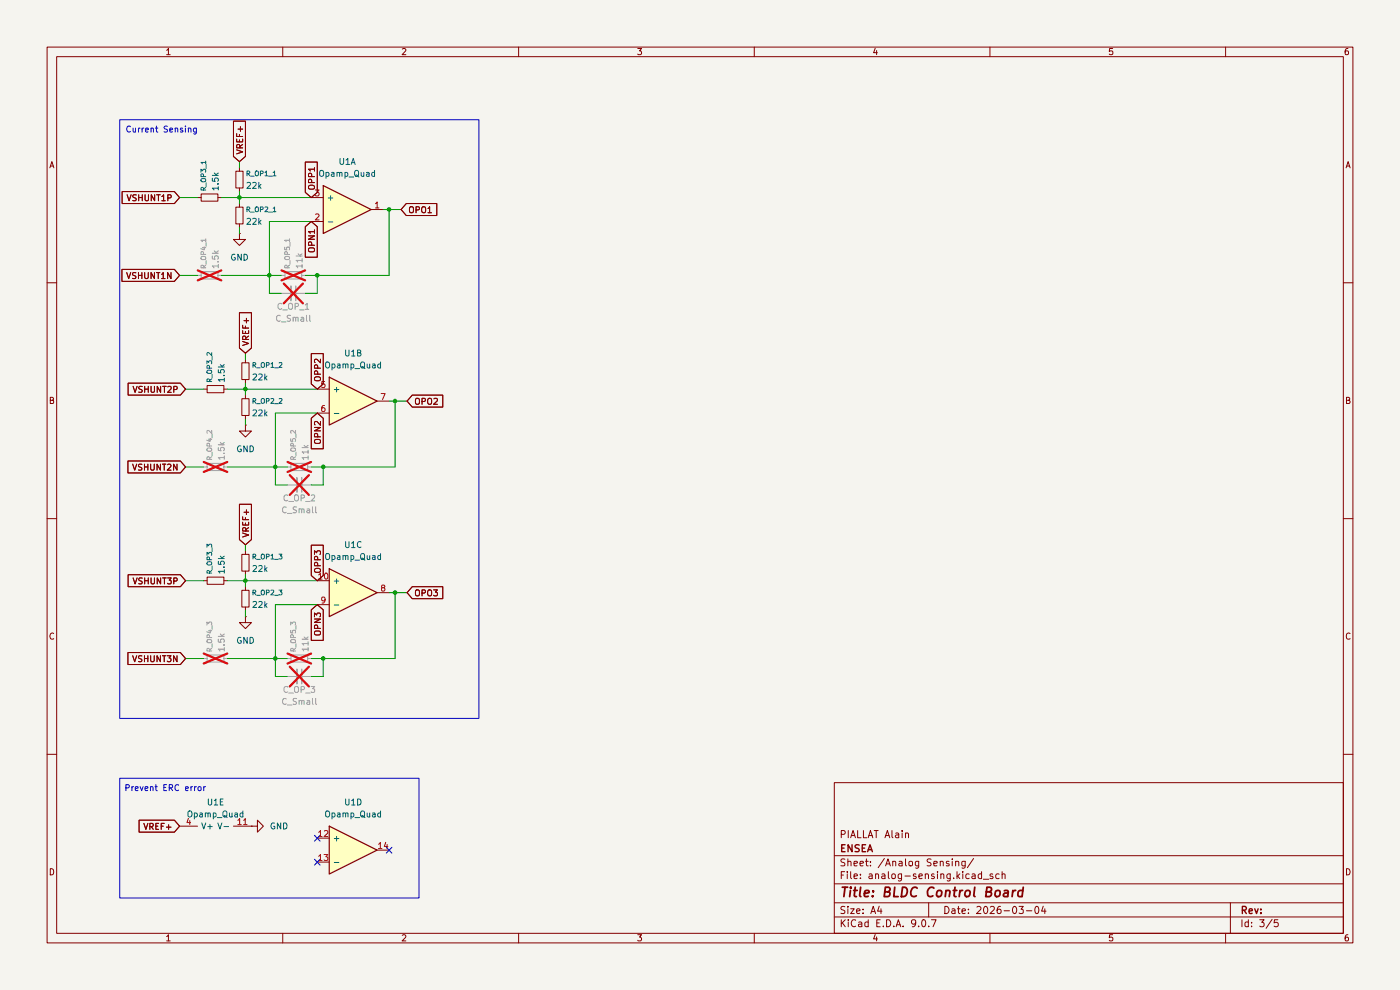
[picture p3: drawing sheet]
(kicad_sch
 (version 20250114)
 (generator "eeschema")
 (generator_version "9.0")
 (paper "A4")
 (title_block
  (title "BLDC Control Board")
  (date "2026-03-04")
  (company "ENSEA")
  (comment 1 "PIALLAT Alain"))
 (lib_symbols
  (symbol "Device:C_Small"
   (pin_numbers (hide yes))
   (pin_names
    (offset 0.254) (hide yes)) (exclude_from_sim no) (in_bom yes) (on_board yes)
   (property "Reference" "C" (at 0.254 1.778 0) (effects (font (size 1.27 1.27)) (justify left)))
   (property "Value" "C_Small" (at 0.254 -2.032 0) (effects (font (size 1.27 1.27)) (justify left)))
   (property "Footprint" "" (at 0 0 0) (effects (font (size 1.27 1.27)) (hide yes)))
   (property "Datasheet" "~" (at 0 0 0) (effects (font (size 1.27 1.27)) (hide yes)))
   (property "Description" "Unpolarized capacitor, small symbol" (at 0 0 0) (effects (font (size 1.27 1.27)) (hide yes)))
   (symbol "C_Small_0_1"
    (polyline (pts (xy -1.524 0.508) (xy 1.524 0.508)) (stroke (width 0.3048) (type default)) (fill (type none)))
    (polyline (pts (xy -1.524 -0.508) (xy 1.524 -0.508)) (stroke (width 0.3302) (type default)) (fill (type none))))
   (symbol "C_Small_1_1"
    (pin passive line (at 0 2.54 270) (length 2.032) (name "~" (effects (font (size 1.27 1.27)))) (number "1" (effects (font (size 1.27 1.27)))))
    (pin passive line (at 0 -2.54 90) (length 2.032) (name "~" (effects (font (size 1.27 1.27)))) (number "2" (effects (font (size 1.27 1.27))))))
   (embedded_fonts no))
  (symbol "Device:Opamp_Quad" (exclude_from_sim no) (in_bom yes) (on_board yes)
   (property "Reference" "U" (at 0 5.08 0) (effects (font (size 1.27 1.27)) (justify left)))
   (property "Value" "Opamp_Quad" (at 0 -5.08 0) (effects (font (size 1.27 1.27)) (justify left)))
   (property "Footprint" "" (at 0 0 0) (effects (font (size 1.27 1.27)) (hide yes)))
   (property "Datasheet" "~" (at 0 0 0) (effects (font (size 1.27 1.27)) (hide yes)))
   (property "Description" "Quad operational amplifier" (at 0 0 0) (effects (font (size 1.27 1.27)) (hide yes)))
   (property "Sim.Library" "${KICAD9_SYMBOL_DIR}/Simulation_SPICE.sp" (at 0 0 0) (effects (font (size 1.27 1.27)) (hide yes)))
   (property "Sim.Name" "kicad_builtin_opamp_quad" (at 0 0 0) (effects (font (size 1.27 1.27)) (hide yes)))
   (property "Sim.Device" "SUBCKT" (at 0 0 0) (effects (font (size 1.27 1.27)) (hide yes)))
   (property "Sim.Pins" "1=out1 2=in1- 3=in1+ 4=vcc 5=in2+ 6=in2- 7=out2 8=out3 9=in3- 10=in3+ 11=vee 12=in4+ 13=in4- 14=out4" (at 0 0 0) (effects (font (size 1.27 1.27)) (hide yes)))
   (property "ki_locked" "" (at 0 0 0) (effects (font (size 1.27 1.27))))
   (symbol "Opamp_Quad_1_1"
    (polyline (pts (xy -5.08 5.08) (xy 5.08 0) (xy -5.08 -5.08) (xy -5.08 5.08)) (stroke (width 0.254) (type default)) (fill (type background)))
    (pin input line (at -7.62 2.54 0) (length 2.54) (name "+" (effects (font (size 1.27 1.27)))) (number "3" (effects (font (size 1.27 1.27)))))
    (pin input line (at -7.62 -2.54 0) (length 2.54) (name "-" (effects (font (size 1.27 1.27)))) (number "2" (effects (font (size 1.27 1.27)))))
    (pin output line (at 7.62 0 180) (length 2.54) (name "~" (effects (font (size 1.27 1.27)))) (number "1" (effects (font (size 1.27 1.27))))))
   (symbol "Opamp_Quad_2_1"
    (polyline (pts (xy -5.08 5.08) (xy 5.08 0) (xy -5.08 -5.08) (xy -5.08 5.08)) (stroke (width 0.254) (type default)) (fill (type background)))
    (pin input line (at -7.62 2.54 0) (length 2.54) (name "+" (effects (font (size 1.27 1.27)))) (number "5" (effects (font (size 1.27 1.27)))))
    (pin input line (at -7.62 -2.54 0) (length 2.54) (name "-" (effects (font (size 1.27 1.27)))) (number "6" (effects (font (size 1.27 1.27)))))
    (pin output line (at 7.62 0 180) (length 2.54) (name "~" (effects (font (size 1.27 1.27)))) (number "7" (effects (font (size 1.27 1.27))))))
   (symbol "Opamp_Quad_3_1"
    (polyline (pts (xy -5.08 5.08) (xy 5.08 0) (xy -5.08 -5.08) (xy -5.08 5.08)) (stroke (width 0.254) (type default)) (fill (type background)))
    (pin input line (at -7.62 2.54 0) (length 2.54) (name "+" (effects (font (size 1.27 1.27)))) (number "10" (effects (font (size 1.27 1.27)))))
    (pin input line (at -7.62 -2.54 0) (length 2.54) (name "-" (effects (font (size 1.27 1.27)))) (number "9" (effects (font (size 1.27 1.27)))))
    (pin output line (at 7.62 0 180) (length 2.54) (name "~" (effects (font (size 1.27 1.27)))) (number "8" (effects (font (size 1.27 1.27))))))
   (symbol "Opamp_Quad_4_1"
    (polyline (pts (xy -5.08 5.08) (xy 5.08 0) (xy -5.08 -5.08) (xy -5.08 5.08)) (stroke (width 0.254) (type default)) (fill (type background)))
    (pin input line (at -7.62 2.54 0) (length 2.54) (name "+" (effects (font (size 1.27 1.27)))) (number "12" (effects (font (size 1.27 1.27)))))
    (pin input line (at -7.62 -2.54 0) (length 2.54) (name "-" (effects (font (size 1.27 1.27)))) (number "13" (effects (font (size 1.27 1.27)))))
    (pin output line (at 7.62 0 180) (length 2.54) (name "~" (effects (font (size 1.27 1.27)))) (number "14" (effects (font (size 1.27 1.27))))))
   (symbol "Opamp_Quad_5_1"
    (pin power_in line (at -2.54 7.62 270) (length 3.81) (name "V+" (effects (font (size 1.27 1.27)))) (number "4" (effects (font (size 1.27 1.27)))))
    (pin power_in line (at -2.54 -7.62 90) (length 3.81) (name "V-" (effects (font (size 1.27 1.27)))) (number "11" (effects (font (size 1.27 1.27))))))
   (embedded_fonts no))
  (symbol "Device:R_Small"
   (pin_numbers (hide yes))
   (pin_names
    (offset 0.254) (hide yes)) (exclude_from_sim no) (in_bom yes) (on_board yes)
   (property "Reference" "R" (at 0 0 90) (effects (font (size 1.016 1.016))))
   (property "Value" "R_Small" (at 1.778 0 90) (effects (font (size 1.27 1.27))))
   (property "Footprint" "" (at 0 0 0) (effects (font (size 1.27 1.27)) (hide yes)))
   (property "Datasheet" "~" (at 0 0 0) (effects (font (size 1.27 1.27)) (hide yes)))
   (property "Description" "Resistor, small symbol" (at 0 0 0) (effects (font (size 1.27 1.27)) (hide yes)))
   (symbol "R_Small_0_1"
    (rectangle (start -0.762 1.778) (end 0.762 -1.778) (stroke (width 0.2032) (type default)) (fill (type none))))
   (symbol "R_Small_1_1"
    (pin passive line (at 0 2.54 270) (length 0.762) (name "~" (effects (font (size 1.27 1.27)))) (number "1" (effects (font (size 1.27 1.27)))))
    (pin passive line (at 0 -2.54 90) (length 0.762) (name "~" (effects (font (size 1.27 1.27)))) (number "2" (effects (font (size 1.27 1.27))))))
   (embedded_fonts no))
  (symbol "power:GND"
   (power)
   (pin_numbers (hide yes))
   (pin_names
    (offset 0) (hide yes)) (exclude_from_sim no) (in_bom yes) (on_board yes)
   (property "Reference" "#PWR" (at 0 -6.35 0) (effects (font (size 1.27 1.27)) (hide yes)))
   (property "Value" "GND" (at 0 -3.81 0) (effects (font (size 1.27 1.27))))
   (property "Footprint" "" (at 0 0 0) (effects (font (size 1.27 1.27)) (hide yes)))
   (property "Datasheet" "" (at 0 0 0) (effects (font (size 1.27 1.27)) (hide yes)))
   (property "Description" "Power symbol creates a global label with name \"GND\" , ground" (at 0 0 0) (effects (font (size 1.27 1.27)) (hide yes)))
   (symbol "GND_0_1"
    (polyline (pts (xy 0 0) (xy 0 -1.27) (xy 1.27 -1.27) (xy 0 -2.54) (xy -1.27 -1.27) (xy 0 -1.27)) (stroke (width 0) (type default)) (fill (type none))))
   (symbol "GND_1_1"
    (pin power_in line (at 0 0 270) (length 0) (name "~" (effects (font (size 1.27 1.27)))) (number "1" (effects (font (size 1.27 1.27))))))
   (embedded_fonts no)))
 (rectangle
  (start 25.4 25.4)
  (end 101.6 152.4)
  (stroke (width 0) (type default))
  (fill (type none)))
 (rectangle
  (start 25.4 165.1)
  (end 88.9 190.5)
  (stroke (width 0) (type default))
  (fill (type none)))
 (text "Current Sensing"
  (exclude_from_sim no)
  (at 34.29 27.686 0)
  (effects (font (size 1.27 1.27))))
 (text "Prevent ERC error"
  (exclude_from_sim no)
  (at 35.052 167.386 0)
  (effects (font (size 1.27 1.27))))
 (junction
  (at 83.82 125.73)
  (diameter 0)
  (color 0 0 0 0))
 (junction
  (at 50.8 41.91)
  (diameter 0)
  (color 0 0 0 0))
 (junction
  (at 52.07 123.19)
  (diameter 0)
  (color 0 0 0 0))
 (junction
  (at 52.07 82.55)
  (diameter 0)
  (color 0 0 0 0))
 (junction
  (at 68.58 99.06)
  (diameter 0)
  (color 0 0 0 0))
 (junction
  (at 58.42 139.7)
  (diameter 0)
  (color 0 0 0 0))
 (junction
  (at 58.42 99.06)
  (diameter 0)
  (color 0 0 0 0))
 (junction
  (at 68.58 139.7)
  (diameter 0)
  (color 0 0 0 0))
 (junction
  (at 67.31 58.42)
  (diameter 0)
  (color 0 0 0 0))
 (junction
  (at 82.55 44.45)
  (diameter 0)
  (color 0 0 0 0))
 (junction
  (at 57.15 58.42)
  (diameter 0)
  (color 0 0 0 0))
 (junction
  (at 83.82 85.09)
  (diameter 0)
  (color 0 0 0 0))
 (no_connect
  (at 67.31 182.88))
 (no_connect
  (at 67.31 177.8))
 (no_connect
  (at 82.55 180.34))
 (wire
  (pts (xy 59.69 62.23) (xy 57.15 62.23))
  (stroke (width 0) (type default)))
 (wire
  (pts (xy 67.31 58.42) (xy 82.55 58.42))
  (stroke (width 0) (type default)))
 (wire
  (pts (xy 39.37 82.55) (xy 43.18 82.55))
  (stroke (width 0) (type default)))
 (wire
  (pts (xy 50.8 34.29) (xy 50.8 35.56))
  (stroke (width 0) (type default)))
 (wire
  (pts (xy 82.55 44.45) (xy 85.09 44.45))
  (stroke (width 0) (type default)))
 (wire
  (pts (xy 52.07 121.92) (xy 52.07 123.19))
  (stroke (width 0) (type default)))
 (wire
  (pts (xy 48.26 139.7) (xy 58.42 139.7))
  (stroke (width 0) (type default)))
 (wire
  (pts (xy 83.82 85.09) (xy 83.82 99.06))
  (stroke (width 0) (type default)))
 (wire
  (pts (xy 46.99 41.91) (xy 50.8 41.91))
  (stroke (width 0) (type default)))
 (wire
  (pts (xy 58.42 139.7) (xy 60.96 139.7))
  (stroke (width 0) (type default)))
 (wire
  (pts (xy 52.07 123.19) (xy 52.07 124.46))
  (stroke (width 0) (type default)))
 (wire
  (pts (xy 58.42 139.7) (xy 58.42 128.27))
  (stroke (width 0) (type default)))
 (wire
  (pts (xy 82.55 44.45) (xy 82.55 58.42))
  (stroke (width 0) (type default)))
 (wire
  (pts (xy 52.07 115.57) (xy 52.07 116.84))
  (stroke (width 0) (type default)))
 (wire
  (pts (xy 39.37 99.06) (xy 43.18 99.06))
  (stroke (width 0) (type default)))
 (wire
  (pts (xy 50.8 41.91) (xy 66.04 41.91))
  (stroke (width 0) (type default)))
 (wire
  (pts (xy 58.42 87.63) (xy 67.31 87.63))
  (stroke (width 0) (type default)))
 (wire
  (pts (xy 52.07 82.55) (xy 52.07 83.82))
  (stroke (width 0) (type default)))
 (wire
  (pts (xy 58.42 99.06) (xy 60.96 99.06))
  (stroke (width 0) (type default)))
 (wire
  (pts (xy 68.58 99.06) (xy 83.82 99.06))
  (stroke (width 0) (type default)))
 (wire
  (pts (xy 81.28 44.45) (xy 82.55 44.45))
  (stroke (width 0) (type default)))
 (wire
  (pts (xy 64.77 62.23) (xy 67.31 62.23))
  (stroke (width 0) (type default)))
 (wire
  (pts (xy 48.26 99.06) (xy 58.42 99.06))
  (stroke (width 0) (type default)))
 (wire
  (pts (xy 50.8 40.64) (xy 50.8 41.91))
  (stroke (width 0) (type default)))
 (wire
  (pts (xy 52.07 123.19) (xy 67.31 123.19))
  (stroke (width 0) (type default)))
 (wire
  (pts (xy 57.15 46.99) (xy 66.04 46.99))
  (stroke (width 0) (type default)))
 (wire
  (pts (xy 67.31 62.23) (xy 67.31 58.42))
  (stroke (width 0) (type default)))
 (wire
  (pts (xy 82.55 125.73) (xy 83.82 125.73))
  (stroke (width 0) (type default)))
 (wire
  (pts (xy 50.8 41.91) (xy 50.8 43.18))
  (stroke (width 0) (type default)))
 (wire
  (pts (xy 50.8 48.26) (xy 50.8 49.53))
  (stroke (width 0) (type default)))
 (wire
  (pts (xy 58.42 143.51) (xy 58.42 139.7))
  (stroke (width 0) (type default)))
 (wire
  (pts (xy 39.37 139.7) (xy 43.18 139.7))
  (stroke (width 0) (type default)))
 (wire
  (pts (xy 48.26 82.55) (xy 52.07 82.55))
  (stroke (width 0) (type default)))
 (wire
  (pts (xy 60.96 102.87) (xy 58.42 102.87))
  (stroke (width 0) (type default)))
 (wire
  (pts (xy 82.55 85.09) (xy 83.82 85.09))
  (stroke (width 0) (type default)))
 (wire
  (pts (xy 52.07 129.54) (xy 52.07 130.81))
  (stroke (width 0) (type default)))
 (wire
  (pts (xy 52.07 82.55) (xy 67.31 82.55))
  (stroke (width 0) (type default)))
 (wire
  (pts (xy 68.58 143.51) (xy 68.58 139.7))
  (stroke (width 0) (type default)))
 (wire
  (pts (xy 58.42 128.27) (xy 67.31 128.27))
  (stroke (width 0) (type default)))
 (wire
  (pts (xy 64.77 58.42) (xy 67.31 58.42))
  (stroke (width 0) (type default)))
 (wire
  (pts (xy 57.15 58.42) (xy 57.15 46.99))
  (stroke (width 0) (type default)))
 (wire
  (pts (xy 83.82 125.73) (xy 86.36 125.73))
  (stroke (width 0) (type default)))
 (wire
  (pts (xy 83.82 125.73) (xy 83.82 139.7))
  (stroke (width 0) (type default)))
 (wire
  (pts (xy 60.96 143.51) (xy 58.42 143.51))
  (stroke (width 0) (type default)))
 (wire
  (pts (xy 66.04 102.87) (xy 68.58 102.87))
  (stroke (width 0) (type default)))
 (wire
  (pts (xy 83.82 85.09) (xy 86.36 85.09))
  (stroke (width 0) (type default)))
 (wire
  (pts (xy 57.15 62.23) (xy 57.15 58.42))
  (stroke (width 0) (type default)))
 (wire
  (pts (xy 66.04 139.7) (xy 68.58 139.7))
  (stroke (width 0) (type default)))
 (wire
  (pts (xy 52.07 74.93) (xy 52.07 76.2))
  (stroke (width 0) (type default)))
 (wire
  (pts (xy 52.07 81.28) (xy 52.07 82.55))
  (stroke (width 0) (type default)))
 (wire
  (pts (xy 66.04 143.51) (xy 68.58 143.51))
  (stroke (width 0) (type default)))
 (wire
  (pts (xy 48.26 123.19) (xy 52.07 123.19))
  (stroke (width 0) (type default)))
 (wire
  (pts (xy 68.58 102.87) (xy 68.58 99.06))
  (stroke (width 0) (type default)))
 (wire
  (pts (xy 46.99 58.42) (xy 57.15 58.42))
  (stroke (width 0) (type default)))
 (wire
  (pts (xy 68.58 139.7) (xy 83.82 139.7))
  (stroke (width 0) (type default)))
 (wire
  (pts (xy 39.37 123.19) (xy 43.18 123.19))
  (stroke (width 0) (type default)))
 (wire
  (pts (xy 58.42 102.87) (xy 58.42 99.06))
  (stroke (width 0) (type default)))
 (wire
  (pts (xy 66.04 99.06) (xy 68.58 99.06))
  (stroke (width 0) (type default)))
 (wire
  (pts (xy 38.1 58.42) (xy 41.91 58.42))
  (stroke (width 0) (type default)))
 (wire
  (pts (xy 58.42 99.06) (xy 58.42 87.63))
  (stroke (width 0) (type default)))
 (wire
  (pts (xy 57.15 58.42) (xy 59.69 58.42))
  (stroke (width 0) (type default)))
 (wire
  (pts (xy 52.07 88.9) (xy 52.07 90.17))
  (stroke (width 0) (type default)))
 (wire
  (pts (xy 38.1 41.91) (xy 41.91 41.91))
  (stroke (width 0) (type default)))
 (global_label "OPN1"
  (shape input)
  (at 66.04 46.99 270)
  (fields_autoplaced yes)
  (effects (font (size 1.27 1.27)) (justify right))
  (property "Intersheetrefs" "${INTERSHEET_REFS}" (at 66.04 55.1157 90) (effects (font (size 1.27 1.27)) (justify right) (hide yes))))
 (global_label "VSHUNT1P"
  (shape input)
  (at 38.1 41.91 180)
  (fields_autoplaced yes)
  (effects (font (size 1.27 1.27)) (justify right))
  (property "Intersheetrefs" "${INTERSHEET_REFS}" (at 25.3781 41.91 0) (effects (font (size 1.27 1.27)) (justify right) (hide yes))))
 (global_label "VSHUNT3N"
  (shape input)
  (at 39.37 139.7 180)
  (fields_autoplaced yes)
  (effects (font (size 1.27 1.27)) (justify right))
  (property "Intersheetrefs" "${INTERSHEET_REFS}" (at 26.5876 139.7 0) (effects (font (size 1.27 1.27)) (justify right) (hide yes))))
 (global_label "OPO1"
  (shape input)
  (at 85.09 44.45 0)
  (fields_autoplaced yes)
  (effects (font (size 1.27 1.27)) (justify left))
  (property "Intersheetrefs" "${INTERSHEET_REFS}" (at 93.2157 44.45 0) (effects (font (size 1.27 1.27)) (justify left) (hide yes))))
 (global_label "VSHUNT3P"
  (shape input)
  (at 39.37 123.19 180)
  (fields_autoplaced yes)
  (effects (font (size 1.27 1.27)) (justify right))
  (property "Intersheetrefs" "${INTERSHEET_REFS}" (at 26.6481 123.19 0) (effects (font (size 1.27 1.27)) (justify right) (hide yes))))
 (global_label "OPN3"
  (shape input)
  (at 67.31 128.27 270)
  (fields_autoplaced yes)
  (effects (font (size 1.27 1.27)) (justify right))
  (property "Intersheetrefs" "${INTERSHEET_REFS}" (at 67.31 136.3957 90) (effects (font (size 1.27 1.27)) (justify right) (hide yes))))
 (global_label "VREF+"
  (shape input)
  (at 50.8 34.29 90)
  (fields_autoplaced yes)
  (effects (font (size 1.27 1.27)) (justify left))
  (property "Intersheetrefs" "${INTERSHEET_REFS}" (at 50.8 25.1362 90) (effects (font (size 1.27 1.27)) (justify left) (hide yes))))
 (global_label "VSHUNT2P"
  (shape input)
  (at 39.37 82.55 180)
  (fields_autoplaced yes)
  (effects (font (size 1.27 1.27)) (justify right))
  (property "Intersheetrefs" "${INTERSHEET_REFS}" (at 26.6481 82.55 0) (effects (font (size 1.27 1.27)) (justify right) (hide yes))))
 (global_label "VREF+"
  (shape input)
  (at 52.07 74.93 90)
  (fields_autoplaced yes)
  (effects (font (size 1.27 1.27)) (justify left))
  (property "Intersheetrefs" "${INTERSHEET_REFS}" (at 52.07 65.7762 90) (effects (font (size 1.27 1.27)) (justify left) (hide yes))))
 (global_label "VSHUNT1N"
  (shape input)
  (at 38.1 58.42 180)
  (fields_autoplaced yes)
  (effects (font (size 1.27 1.27)) (justify right))
  (property "Intersheetrefs" "${INTERSHEET_REFS}" (at 25.3176 58.42 0) (effects (font (size 1.27 1.27)) (justify right) (hide yes))))
 (global_label "VSHUNT2N"
  (shape input)
  (at 39.37 99.06 180)
  (fields_autoplaced yes)
  (effects (font (size 1.27 1.27)) (justify right))
  (property "Intersheetrefs" "${INTERSHEET_REFS}" (at 26.5876 99.06 0) (effects (font (size 1.27 1.27)) (justify right) (hide yes))))
 (global_label "OPP2"
  (shape input)
  (at 67.31 82.55 90)
  (fields_autoplaced yes)
  (effects (font (size 1.27 1.27)) (justify left))
  (property "Intersheetrefs" "${INTERSHEET_REFS}" (at 67.31 74.4848 90) (effects (font (size 1.27 1.27)) (justify left) (hide yes))))
 (global_label "VREF+"
  (shape input)
  (at 52.07 115.57 90)
  (fields_autoplaced yes)
  (effects (font (size 1.27 1.27)) (justify left))
  (property "Intersheetrefs" "${INTERSHEET_REFS}" (at 52.07 106.4162 90) (effects (font (size 1.27 1.27)) (justify left) (hide yes))))
 (global_label "OPN2"
  (shape input)
  (at 67.31 87.63 270)
  (fields_autoplaced yes)
  (effects (font (size 1.27 1.27)) (justify right))
  (property "Intersheetrefs" "${INTERSHEET_REFS}" (at 67.31 95.7557 90) (effects (font (size 1.27 1.27)) (justify right) (hide yes))))
 (global_label "OPO3"
  (shape input)
  (at 86.36 125.73 0)
  (fields_autoplaced yes)
  (effects (font (size 1.27 1.27)) (justify left))
  (property "Intersheetrefs" "${INTERSHEET_REFS}" (at 94.4857 125.73 0) (effects (font (size 1.27 1.27)) (justify left) (hide yes))))
 (global_label "OPP3"
  (shape input)
  (at 67.31 123.19 90)
  (fields_autoplaced yes)
  (effects (font (size 1.27 1.27)) (justify left))
  (property "Intersheetrefs" "${INTERSHEET_REFS}" (at 67.31 115.1248 90) (effects (font (size 1.27 1.27)) (justify left) (hide yes))))
 (global_label "OPO2"
  (shape input)
  (at 86.36 85.09 0)
  (fields_autoplaced yes)
  (effects (font (size 1.27 1.27)) (justify left))
  (property "Intersheetrefs" "${INTERSHEET_REFS}" (at 94.4857 85.09 0) (effects (font (size 1.27 1.27)) (justify left) (hide yes))))
 (global_label "OPP1"
  (shape input)
  (at 66.04 41.91 90)
  (fields_autoplaced yes)
  (effects (font (size 1.27 1.27)) (justify left))
  (property "Intersheetrefs" "${INTERSHEET_REFS}" (at 66.04 33.8448 90) (effects (font (size 1.27 1.27)) (justify left) (hide yes))))
 (global_label "VREF+"
  (shape input)
  (at 38.1 175.26 180)
  (fields_autoplaced yes)
  (effects (font (size 1.27 1.27)) (justify right))
  (property "Intersheetrefs" "${INTERSHEET_REFS}" (at 28.9462 175.26 0) (effects (font (size 1.27 1.27)) (justify right) (hide yes))))
 (symbol
  (lib_id "Device:C_Small")
  (at 62.23 62.23 270)
  (unit 1)
  (exclude_from_sim no)
  (in_bom no)
  (on_board yes)
  (dnp yes)
  (property "Reference" "C_OP_1" (at 62.23 65.024 90) (effects (font (size 1.27 1.27))))
  (property "Value" "C_Small" (at 62.23 67.564 90) (effects (font (size 1.27 1.27))))
  (property "Footprint" "Capacitor_SMD:C_0603_1608Metric_Pad1.08x0.95mm_HandSolder" (at 62.23 62.23 0) (effects (font (size 1.27 1.27)) (hide yes)))
  (property "Datasheet" "~" (at 62.23 62.23 0) (effects (font (size 1.27 1.27)) (hide yes)))
  (property "Description" "Unpolarized capacitor, small symbol" (at 62.23 62.23 0) (effects (font (size 1.27 1.27)) (hide yes)))
  (pin "1")
  (pin "2"))
 (symbol
  (lib_id "Device:R_Small")
  (at 45.72 99.06 90)
  (unit 1)
  (exclude_from_sim no)
  (in_bom no)
  (on_board yes)
  (dnp yes)
  (property "Reference" "R_OP4_2" (at 44.45 97.79 0) (effects (font (size 1.016 1.016)) (justify left)))
  (property "Value" "1.5k" (at 46.99 97.79 0) (effects (font (size 1.27 1.27)) (justify left)))
  (property "Footprint" "Resistor_SMD:R_0603_1608Metric_Pad0.98x0.95mm_HandSolder" (at 45.72 99.06 0) (effects (font (size 1.27 1.27)) (hide yes)))
  (property "Datasheet" "~" (at 45.72 99.06 0) (effects (font (size 1.27 1.27)) (hide yes)))
  (property "Description" "Resistor, small symbol" (at 45.72 99.06 0) (effects (font (size 1.27 1.27)) (hide yes)))
  (pin "1")
  (pin "2"))
 (symbol
  (lib_id "Device:Opamp_Quad")
  (at 45.72 172.72 90)
  (unit 5)
  (exclude_from_sim no)
  (in_bom no)
  (on_board no)
  (dnp no)
  (fields_autoplaced yes)
  (property "Reference" "U1" (at 45.72 170.18 90) (effects (font (size 1.27 1.27))))
  (property "Value" "Opamp_Quad" (at 45.72 172.72 90) (effects (font (size 1.27 1.27))))
  (property "Footprint" "" (at 45.72 172.72 0) (effects (font (size 1.27 1.27)) (hide yes)))
  (property "Datasheet" "~" (at 45.72 172.72 0) (effects (font (size 1.27 1.27)) (hide yes)))
  (property "Description" "Quad operational amplifier" (at 45.72 172.72 0) (effects (font (size 1.27 1.27)) (hide yes)))
  (property "Sim.Library" "${KICAD9_SYMBOL_DIR}/Simulation_SPICE.sp" (at 45.72 172.72 0) (effects (font (size 1.27 1.27)) (hide yes)))
  (property "Sim.Name" "kicad_builtin_opamp_quad" (at 45.72 172.72 0) (effects (font (size 1.27 1.27)) (hide yes)))
  (property "Sim.Device" "SUBCKT" (at 45.72 172.72 0) (effects (font (size 1.27 1.27)) (hide yes)))
  (property "Sim.Pins" "1=out1 2=in1- 3=in1+ 4=vcc 5=in2+ 6=in2- 7=out2 8=out3 9=in3- 10=in3+ 11=vee 12=in4+ 13=in4- 14=out4" (at 45.72 172.72 0) (effects (font (size 1.27 1.27)) (hide yes)))
  (pin "3")
  (pin "6")
  (pin "4")
  (pin "10")
  (pin "14")
  (pin "2")
  (pin "1")
  (pin "5")
  (pin "7")
  (pin "9")
  (pin "8")
  (pin "12")
  (pin "13")
  (pin "11"))
 (symbol
  (lib_id "Device:R_Small")
  (at 50.8 45.72 0)
  (unit 1)
  (exclude_from_sim no)
  (in_bom yes)
  (on_board yes)
  (dnp no)
  (property "Reference" "R_OP2_1" (at 52.07 44.45 0) (effects (font (size 1.016 1.016)) (justify left)))
  (property "Value" "22k" (at 52.07 46.99 0) (effects (font (size 1.27 1.27)) (justify left)))
  (property "Footprint" "Resistor_SMD:R_0603_1608Metric_Pad0.98x0.95mm_HandSolder" (at 50.8 45.72 0) (effects (font (size 1.27 1.27)) (hide yes)))
  (property "Datasheet" "~" (at 50.8 45.72 0) (effects (font (size 1.27 1.27)) (hide yes)))
  (property "Description" "Resistor, small symbol" (at 50.8 45.72 0) (effects (font (size 1.27 1.27)) (hide yes)))
  (pin "1")
  (pin "2"))
 (symbol
  (lib_id "Device:C_Small")
  (at 63.5 143.51 270)
  (unit 1)
  (exclude_from_sim no)
  (in_bom no)
  (on_board yes)
  (dnp yes)
  (property "Reference" "C_OP_3" (at 63.5 146.304 90) (effects (font (size 1.27 1.27))))
  (property "Value" "C_Small" (at 63.5 148.844 90) (effects (font (size 1.27 1.27))))
  (property "Footprint" "Capacitor_SMD:C_0603_1608Metric_Pad1.08x0.95mm_HandSolder" (at 63.5 143.51 0) (effects (font (size 1.27 1.27)) (hide yes)))
  (property "Datasheet" "~" (at 63.5 143.51 0) (effects (font (size 1.27 1.27)) (hide yes)))
  (property "Description" "Unpolarized capacitor, small symbol" (at 63.5 143.51 0) (effects (font (size 1.27 1.27)) (hide yes)))
  (pin "1")
  (pin "2"))
 (symbol
  (lib_id "Device:R_Small")
  (at 50.8 38.1 0)
  (unit 1)
  (exclude_from_sim no)
  (in_bom yes)
  (on_board yes)
  (dnp no)
  (property "Reference" "R_OP1_1" (at 52.07 36.83 0) (effects (font (size 1.016 1.016)) (justify left)))
  (property "Value" "22k" (at 52.07 39.37 0) (effects (font (size 1.27 1.27)) (justify left)))
  (property "Footprint" "Resistor_SMD:R_0603_1608Metric_Pad0.98x0.95mm_HandSolder" (at 50.8 38.1 0) (effects (font (size 1.27 1.27)) (hide yes)))
  (property "Datasheet" "~" (at 50.8 38.1 0) (effects (font (size 1.27 1.27)) (hide yes)))
  (property "Description" "Resistor, small symbol" (at 50.8 38.1 0) (effects (font (size 1.27 1.27)) (hide yes)))
  (pin "1")
  (pin "2"))
 (symbol
  (lib_id "Device:R_Small")
  (at 52.07 78.74 0)
  (unit 1)
  (exclude_from_sim no)
  (in_bom yes)
  (on_board yes)
  (dnp no)
  (property "Reference" "R_OP1_2" (at 53.34 77.47 0) (effects (font (size 1.016 1.016)) (justify left)))
  (property "Value" "22k" (at 53.34 80.01 0) (effects (font (size 1.27 1.27)) (justify left)))
  (property "Footprint" "Resistor_SMD:R_0603_1608Metric_Pad0.98x0.95mm_HandSolder" (at 52.07 78.74 0) (effects (font (size 1.27 1.27)) (hide yes)))
  (property "Datasheet" "~" (at 52.07 78.74 0) (effects (font (size 1.27 1.27)) (hide yes)))
  (property "Description" "Resistor, small symbol" (at 52.07 78.74 0) (effects (font (size 1.27 1.27)) (hide yes)))
  (pin "1")
  (pin "2"))
 (symbol
  (lib_id "Device:R_Small")
  (at 63.5 139.7 90)
  (unit 1)
  (exclude_from_sim no)
  (in_bom no)
  (on_board yes)
  (dnp yes)
  (property "Reference" "R_OP5_3" (at 62.23 138.43 0) (effects (font (size 1.016 1.016)) (justify left)))
  (property "Value" "11k" (at 64.77 138.43 0) (effects (font (size 1.27 1.27)) (justify left)))
  (property "Footprint" "Resistor_SMD:R_0603_1608Metric_Pad0.98x0.95mm_HandSolder" (at 63.5 139.7 0) (effects (font (size 1.27 1.27)) (hide yes)))
  (property "Datasheet" "~" (at 63.5 139.7 0) (effects (font (size 1.27 1.27)) (hide yes)))
  (property "Description" "Resistor, small symbol" (at 63.5 139.7 0) (effects (font (size 1.27 1.27)) (hide yes)))
  (pin "1")
  (pin "2"))
 (symbol
  (lib_id "Device:R_Small")
  (at 44.45 58.42 90)
  (unit 1)
  (exclude_from_sim no)
  (in_bom no)
  (on_board yes)
  (dnp yes)
  (property "Reference" "R_OP4_1" (at 43.18 57.15 0) (effects (font (size 1.016 1.016)) (justify left)))
  (property "Value" "1.5k" (at 45.72 57.15 0) (effects (font (size 1.27 1.27)) (justify left)))
  (property "Footprint" "Resistor_SMD:R_0603_1608Metric_Pad0.98x0.95mm_HandSolder" (at 44.45 58.42 0) (effects (font (size 1.27 1.27)) (hide yes)))
  (property "Datasheet" "~" (at 44.45 58.42 0) (effects (font (size 1.27 1.27)) (hide yes)))
  (property "Description" "Resistor, small symbol" (at 44.45 58.42 0) (effects (font (size 1.27 1.27)) (hide yes)))
  (pin "1")
  (pin "2"))
 (symbol
  (lib_id "Device:R_Small")
  (at 62.23 58.42 90)
  (unit 1)
  (exclude_from_sim no)
  (in_bom no)
  (on_board yes)
  (dnp yes)
  (property "Reference" "R_OP5_1" (at 60.96 57.15 0) (effects (font (size 1.016 1.016)) (justify left)))
  (property "Value" "11k" (at 63.5 57.15 0) (effects (font (size 1.27 1.27)) (justify left)))
  (property "Footprint" "Resistor_SMD:R_0603_1608Metric_Pad0.98x0.95mm_HandSolder" (at 62.23 58.42 0) (effects (font (size 1.27 1.27)) (hide yes)))
  (property "Datasheet" "~" (at 62.23 58.42 0) (effects (font (size 1.27 1.27)) (hide yes)))
  (property "Description" "Resistor, small symbol" (at 62.23 58.42 0) (effects (font (size 1.27 1.27)) (hide yes)))
  (pin "1")
  (pin "2"))
 (symbol
  (lib_id "Device:R_Small")
  (at 45.72 123.19 90)
  (unit 1)
  (exclude_from_sim no)
  (in_bom yes)
  (on_board yes)
  (dnp no)
  (property "Reference" "R_OP3_3" (at 44.45 121.92 0) (effects (font (size 1.016 1.016)) (justify left)))
  (property "Value" "1.5k" (at 46.99 121.92 0) (effects (font (size 1.27 1.27)) (justify left)))
  (property "Footprint" "Resistor_SMD:R_0603_1608Metric_Pad0.98x0.95mm_HandSolder" (at 45.72 123.19 0) (effects (font (size 1.27 1.27)) (hide yes)))
  (property "Datasheet" "~" (at 45.72 123.19 0) (effects (font (size 1.27 1.27)) (hide yes)))
  (property "Description" "Resistor, small symbol" (at 45.72 123.19 0) (effects (font (size 1.27 1.27)) (hide yes)))
  (pin "1")
  (pin "2"))
 (symbol
  (lib_id "Device:C_Small")
  (at 63.5 102.87 270)
  (unit 1)
  (exclude_from_sim no)
  (in_bom no)
  (on_board yes)
  (dnp yes)
  (property "Reference" "C_OP_2" (at 63.5 105.664 90) (effects (font (size 1.27 1.27))))
  (property "Value" "C_Small" (at 63.5 108.204 90) (effects (font (size 1.27 1.27))))
  (property "Footprint" "Capacitor_SMD:C_0603_1608Metric_Pad1.08x0.95mm_HandSolder" (at 63.5 102.87 0) (effects (font (size 1.27 1.27)) (hide yes)))
  (property "Datasheet" "~" (at 63.5 102.87 0) (effects (font (size 1.27 1.27)) (hide yes)))
  (property "Description" "Unpolarized capacitor, small symbol" (at 63.5 102.87 0) (effects (font (size 1.27 1.27)) (hide yes)))
  (pin "1")
  (pin "2"))
 (symbol
  (lib_id "Device:R_Small")
  (at 52.07 86.36 0)
  (unit 1)
  (exclude_from_sim no)
  (in_bom yes)
  (on_board yes)
  (dnp no)
  (property "Reference" "R_OP2_2" (at 53.34 85.09 0) (effects (font (size 1.016 1.016)) (justify left)))
  (property "Value" "22k" (at 53.34 87.63 0) (effects (font (size 1.27 1.27)) (justify left)))
  (property "Footprint" "Resistor_SMD:R_0603_1608Metric_Pad0.98x0.95mm_HandSolder" (at 52.07 86.36 0) (effects (font (size 1.27 1.27)) (hide yes)))
  (property "Datasheet" "~" (at 52.07 86.36 0) (effects (font (size 1.27 1.27)) (hide yes)))
  (property "Description" "Resistor, small symbol" (at 52.07 86.36 0) (effects (font (size 1.27 1.27)) (hide yes)))
  (pin "1")
  (pin "2"))
 (symbol
  (lib_id "power:GND")
  (at 52.07 90.17 0)
  (unit 1)
  (exclude_from_sim no)
  (in_bom yes)
  (on_board yes)
  (dnp no)
  (fields_autoplaced yes)
  (property "Reference" "#PWR022" (at 52.07 96.52 0) (effects (font (size 1.27 1.27)) (hide yes)))
  (property "Value" "GND" (at 52.07 95.25 0) (effects (font (size 1.27 1.27))))
  (property "Footprint" "" (at 52.07 90.17 0) (effects (font (size 1.27 1.27)) (hide yes)))
  (property "Datasheet" "" (at 52.07 90.17 0) (effects (font (size 1.27 1.27)) (hide yes)))
  (property "Description" "Power symbol creates a global label with name \"GND\" , ground" (at 52.07 90.17 0) (effects (font (size 1.27 1.27)) (hide yes)))
  (pin "1"))
 (symbol
  (lib_id "Device:Opamp_Quad")
  (at 73.66 44.45 0)
  (unit 1)
  (exclude_from_sim no)
  (in_bom no)
  (on_board no)
  (dnp no)
  (fields_autoplaced yes)
  (property "Reference" "U1" (at 73.66 34.29 0) (effects (font (size 1.27 1.27))))
  (property "Value" "Opamp_Quad" (at 73.66 36.83 0) (effects (font (size 1.27 1.27))))
  (property "Footprint" "" (at 73.66 44.45 0) (effects (font (size 1.27 1.27)) (hide yes)))
  (property "Datasheet" "~" (at 73.66 44.45 0) (effects (font (size 1.27 1.27)) (hide yes)))
  (property "Description" "Quad operational amplifier" (at 73.66 44.45 0) (effects (font (size 1.27 1.27)) (hide yes)))
  (property "Sim.Library" "${KICAD9_SYMBOL_DIR}/Simulation_SPICE.sp" (at 73.66 44.45 0) (effects (font (size 1.27 1.27)) (hide yes)))
  (property "Sim.Name" "kicad_builtin_opamp_quad" (at 73.66 44.45 0) (effects (font (size 1.27 1.27)) (hide yes)))
  (property "Sim.Device" "SUBCKT" (at 73.66 44.45 0) (effects (font (size 1.27 1.27)) (hide yes)))
  (property "Sim.Pins" "1=out1 2=in1- 3=in1+ 4=vcc 5=in2+ 6=in2- 7=out2 8=out3 9=in3- 10=in3+ 11=vee 12=in4+ 13=in4- 14=out4" (at 73.66 44.45 0) (effects (font (size 1.27 1.27)) (hide yes)))
  (pin "3")
  (pin "2")
  (pin "5")
  (pin "8")
  (pin "11")
  (pin "10")
  (pin "9")
  (pin "7")
  (pin "1")
  (pin "6")
  (pin "12")
  (pin "13")
  (pin "14")
  (pin "4"))
 (symbol
  (lib_id "power:GND")
  (at 53.34 175.26 90)
  (unit 1)
  (exclude_from_sim no)
  (in_bom yes)
  (on_board yes)
  (dnp no)
  (fields_autoplaced yes)
  (property "Reference" "#PWR024" (at 59.69 175.26 0) (effects (font (size 1.27 1.27)) (hide yes)))
  (property "Value" "GND" (at 57.15 175.2599 90) (effects (font (size 1.27 1.27)) (justify right)))
  (property "Footprint" "" (at 53.34 175.26 0) (effects (font (size 1.27 1.27)) (hide yes)))
  (property "Datasheet" "" (at 53.34 175.26 0) (effects (font (size 1.27 1.27)) (hide yes)))
  (property "Description" "Power symbol creates a global label with name \"GND\" , ground" (at 53.34 175.26 0) (effects (font (size 1.27 1.27)) (hide yes)))
  (pin "1"))
 (symbol
  (lib_id "Device:Opamp_Quad")
  (at 74.93 125.73 0)
  (unit 3)
  (exclude_from_sim no)
  (in_bom yes)
  (on_board yes)
  (dnp no)
  (fields_autoplaced yes)
  (property "Reference" "U1" (at 74.93 115.57 0) (effects (font (size 1.27 1.27))))
  (property "Value" "Opamp_Quad" (at 74.93 118.11 0) (effects (font (size 1.27 1.27))))
  (property "Footprint" "" (at 74.93 125.73 0) (effects (font (size 1.27 1.27)) (hide yes)))
  (property "Datasheet" "~" (at 74.93 125.73 0) (effects (font (size 1.27 1.27)) (hide yes)))
  (property "Description" "Quad operational amplifier" (at 74.93 125.73 0) (effects (font (size 1.27 1.27)) (hide yes)))
  (property "Sim.Library" "${KICAD9_SYMBOL_DIR}/Simulation_SPICE.sp" (at 74.93 125.73 0) (effects (font (size 1.27 1.27)) (hide yes)))
  (property "Sim.Name" "kicad_builtin_opamp_quad" (at 74.93 125.73 0) (effects (font (size 1.27 1.27)) (hide yes)))
  (property "Sim.Device" "SUBCKT" (at 74.93 125.73 0) (effects (font (size 1.27 1.27)) (hide yes)))
  (property "Sim.Pins" "1=out1 2=in1- 3=in1+ 4=vcc 5=in2+ 6=in2- 7=out2 8=out3 9=in3- 10=in3+ 11=vee 12=in4+ 13=in4- 14=out4" (at 74.93 125.73 0) (effects (font (size 1.27 1.27)) (hide yes)))
  (pin "13")
  (pin "2")
  (pin "10")
  (pin "9")
  (pin "8")
  (pin "4")
  (pin "3")
  (pin "6")
  (pin "7")
  (pin "12")
  (pin "5")
  (pin "14")
  (pin "1")
  (pin "11"))
 (symbol
  (lib_id "Device:Opamp_Quad")
  (at 74.93 85.09 0)
  (unit 2)
  (exclude_from_sim no)
  (in_bom yes)
  (on_board yes)
  (dnp no)
  (fields_autoplaced yes)
  (property "Reference" "U1" (at 74.93 74.93 0) (effects (font (size 1.27 1.27))))
  (property "Value" "Opamp_Quad" (at 74.93 77.47 0) (effects (font (size 1.27 1.27))))
  (property "Footprint" "" (at 74.93 85.09 0) (effects (font (size 1.27 1.27)) (hide yes)))
  (property "Datasheet" "~" (at 74.93 85.09 0) (effects (font (size 1.27 1.27)) (hide yes)))
  (property "Description" "Quad operational amplifier" (at 74.93 85.09 0) (effects (font (size 1.27 1.27)) (hide yes)))
  (property "Sim.Library" "${KICAD9_SYMBOL_DIR}/Simulation_SPICE.sp" (at 74.93 85.09 0) (effects (font (size 1.27 1.27)) (hide yes)))
  (property "Sim.Name" "kicad_builtin_opamp_quad" (at 74.93 85.09 0) (effects (font (size 1.27 1.27)) (hide yes)))
  (property "Sim.Device" "SUBCKT" (at 74.93 85.09 0) (effects (font (size 1.27 1.27)) (hide yes)))
  (property "Sim.Pins" "1=out1 2=in1- 3=in1+ 4=vcc 5=in2+ 6=in2- 7=out2 8=out3 9=in3- 10=in3+ 11=vee 12=in4+ 13=in4- 14=out4" (at 74.93 85.09 0) (effects (font (size 1.27 1.27)) (hide yes)))
  (pin "13")
  (pin "2")
  (pin "10")
  (pin "9")
  (pin "8")
  (pin "4")
  (pin "3")
  (pin "6")
  (pin "7")
  (pin "12")
  (pin "5")
  (pin "14")
  (pin "1")
  (pin "11"))
 (symbol
  (lib_id "Device:R_Small")
  (at 45.72 139.7 90)
  (unit 1)
  (exclude_from_sim no)
  (in_bom no)
  (on_board yes)
  (dnp yes)
  (property "Reference" "R_OP4_3" (at 44.45 138.43 0) (effects (font (size 1.016 1.016)) (justify left)))
  (property "Value" "1.5k" (at 46.99 138.43 0) (effects (font (size 1.27 1.27)) (justify left)))
  (property "Footprint" "Resistor_SMD:R_0603_1608Metric_Pad0.98x0.95mm_HandSolder" (at 45.72 139.7 0) (effects (font (size 1.27 1.27)) (hide yes)))
  (property "Datasheet" "~" (at 45.72 139.7 0) (effects (font (size 1.27 1.27)) (hide yes)))
  (property "Description" "Resistor, small symbol" (at 45.72 139.7 0) (effects (font (size 1.27 1.27)) (hide yes)))
  (pin "1")
  (pin "2"))
 (symbol
  (lib_id "power:GND")
  (at 52.07 130.81 0)
  (unit 1)
  (exclude_from_sim no)
  (in_bom yes)
  (on_board yes)
  (dnp no)
  (fields_autoplaced yes)
  (property "Reference" "#PWR023" (at 52.07 137.16 0) (effects (font (size 1.27 1.27)) (hide yes)))
  (property "Value" "GND" (at 52.07 135.89 0) (effects (font (size 1.27 1.27))))
  (property "Footprint" "" (at 52.07 130.81 0) (effects (font (size 1.27 1.27)) (hide yes)))
  (property "Datasheet" "" (at 52.07 130.81 0) (effects (font (size 1.27 1.27)) (hide yes)))
  (property "Description" "Power symbol creates a global label with name \"GND\" , ground" (at 52.07 130.81 0) (effects (font (size 1.27 1.27)) (hide yes)))
  (pin "1"))
 (symbol
  (lib_id "Device:R_Small")
  (at 52.07 127 0)
  (unit 1)
  (exclude_from_sim no)
  (in_bom yes)
  (on_board yes)
  (dnp no)
  (property "Reference" "R_OP2_3" (at 53.34 125.73 0) (effects (font (size 1.016 1.016)) (justify left)))
  (property "Value" "22k" (at 53.34 128.27 0) (effects (font (size 1.27 1.27)) (justify left)))
  (property "Footprint" "Resistor_SMD:R_0603_1608Metric_Pad0.98x0.95mm_HandSolder" (at 52.07 127 0) (effects (font (size 1.27 1.27)) (hide yes)))
  (property "Datasheet" "~" (at 52.07 127 0) (effects (font (size 1.27 1.27)) (hide yes)))
  (property "Description" "Resistor, small symbol" (at 52.07 127 0) (effects (font (size 1.27 1.27)) (hide yes)))
  (pin "1")
  (pin "2"))
 (symbol
  (lib_id "power:GND")
  (at 50.8 49.53 0)
  (unit 1)
  (exclude_from_sim no)
  (in_bom yes)
  (on_board yes)
  (dnp no)
  (fields_autoplaced yes)
  (property "Reference" "#PWR021" (at 50.8 55.88 0) (effects (font (size 1.27 1.27)) (hide yes)))
  (property "Value" "GND" (at 50.8 54.61 0) (effects (font (size 1.27 1.27))))
  (property "Footprint" "" (at 50.8 49.53 0) (effects (font (size 1.27 1.27)) (hide yes)))
  (property "Datasheet" "" (at 50.8 49.53 0) (effects (font (size 1.27 1.27)) (hide yes)))
  (property "Description" "Power symbol creates a global label with name \"GND\" , ground" (at 50.8 49.53 0) (effects (font (size 1.27 1.27)) (hide yes)))
  (pin "1"))
 (symbol
  (lib_id "Device:R_Small")
  (at 63.5 99.06 90)
  (unit 1)
  (exclude_from_sim no)
  (in_bom no)
  (on_board yes)
  (dnp yes)
  (property "Reference" "R_OP5_2" (at 62.23 97.79 0) (effects (font (size 1.016 1.016)) (justify left)))
  (property "Value" "11k" (at 64.77 97.79 0) (effects (font (size 1.27 1.27)) (justify left)))
  (property "Footprint" "Resistor_SMD:R_0603_1608Metric_Pad0.98x0.95mm_HandSolder" (at 63.5 99.06 0) (effects (font (size 1.27 1.27)) (hide yes)))
  (property "Datasheet" "~" (at 63.5 99.06 0) (effects (font (size 1.27 1.27)) (hide yes)))
  (property "Description" "Resistor, small symbol" (at 63.5 99.06 0) (effects (font (size 1.27 1.27)) (hide yes)))
  (pin "1")
  (pin "2"))
 (symbol
  (lib_id "Device:Opamp_Quad")
  (at 74.93 180.34 0)
  (unit 4)
  (exclude_from_sim no)
  (in_bom yes)
  (on_board yes)
  (dnp no)
  (fields_autoplaced yes)
  (property "Reference" "U1" (at 74.93 170.18 0) (effects (font (size 1.27 1.27))))
  (property "Value" "Opamp_Quad" (at 74.93 172.72 0) (effects (font (size 1.27 1.27))))
  (property "Footprint" "" (at 74.93 180.34 0) (effects (font (size 1.27 1.27)) (hide yes)))
  (property "Datasheet" "~" (at 74.93 180.34 0) (effects (font (size 1.27 1.27)) (hide yes)))
  (property "Description" "Quad operational amplifier" (at 74.93 180.34 0) (effects (font (size 1.27 1.27)) (hide yes)))
  (property "Sim.Library" "${KICAD9_SYMBOL_DIR}/Simulation_SPICE.sp" (at 74.93 180.34 0) (effects (font (size 1.27 1.27)) (hide yes)))
  (property "Sim.Name" "kicad_builtin_opamp_quad" (at 74.93 180.34 0) (effects (font (size 1.27 1.27)) (hide yes)))
  (property "Sim.Device" "SUBCKT" (at 74.93 180.34 0) (effects (font (size 1.27 1.27)) (hide yes)))
  (property "Sim.Pins" "1=out1 2=in1- 3=in1+ 4=vcc 5=in2+ 6=in2- 7=out2 8=out3 9=in3- 10=in3+ 11=vee 12=in4+ 13=in4- 14=out4" (at 74.93 180.34 0) (effects (font (size 1.27 1.27)) (hide yes)))
  (pin "12")
  (pin "4")
  (pin "14")
  (pin "2")
  (pin "3")
  (pin "5")
  (pin "8")
  (pin "6")
  (pin "10")
  (pin "7")
  (pin "9")
  (pin "13")
  (pin "1")
  (pin "11"))
 (symbol
  (lib_id "Device:R_Small")
  (at 44.45 41.91 90)
  (unit 1)
  (exclude_from_sim no)
  (in_bom yes)
  (on_board yes)
  (dnp no)
  (property "Reference" "R_OP3_1" (at 43.18 40.64 0) (effects (font (size 1.016 1.016)) (justify left)))
  (property "Value" "1.5k" (at 45.72 40.64 0) (effects (font (size 1.27 1.27)) (justify left)))
  (property "Footprint" "Resistor_SMD:R_0603_1608Metric_Pad0.98x0.95mm_HandSolder" (at 44.45 41.91 0) (effects (font (size 1.27 1.27)) (hide yes)))
  (property "Datasheet" "~" (at 44.45 41.91 0) (effects (font (size 1.27 1.27)) (hide yes)))
  (property "Description" "Resistor, small symbol" (at 44.45 41.91 0) (effects (font (size 1.27 1.27)) (hide yes)))
  (pin "1")
  (pin "2"))
 (symbol
  (lib_id "Device:R_Small")
  (at 52.07 119.38 0)
  (unit 1)
  (exclude_from_sim no)
  (in_bom yes)
  (on_board yes)
  (dnp no)
  (property "Reference" "R_OP1_3" (at 53.34 118.11 0) (effects (font (size 1.016 1.016)) (justify left)))
  (property "Value" "22k" (at 53.34 120.65 0) (effects (font (size 1.27 1.27)) (justify left)))
  (property "Footprint" "Resistor_SMD:R_0603_1608Metric_Pad0.98x0.95mm_HandSolder" (at 52.07 119.38 0) (effects (font (size 1.27 1.27)) (hide yes)))
  (property "Datasheet" "~" (at 52.07 119.38 0) (effects (font (size 1.27 1.27)) (hide yes)))
  (property "Description" "Resistor, small symbol" (at 52.07 119.38 0) (effects (font (size 1.27 1.27)) (hide yes)))
  (pin "1")
  (pin "2"))
 (symbol
  (lib_id "Device:R_Small")
  (at 45.72 82.55 90)
  (unit 1)
  (exclude_from_sim no)
  (in_bom yes)
  (on_board yes)
  (dnp no)
  (property "Reference" "R_OP3_2" (at 44.45 81.28 0) (effects (font (size 1.016 1.016)) (justify left)))
  (property "Value" "1.5k" (at 46.99 81.28 0) (effects (font (size 1.27 1.27)) (justify left)))
  (property "Footprint" "Resistor_SMD:R_0603_1608Metric_Pad0.98x0.95mm_HandSolder" (at 45.72 82.55 0) (effects (font (size 1.27 1.27)) (hide yes)))
  (property "Datasheet" "~" (at 45.72 82.55 0) (effects (font (size 1.27 1.27)) (hide yes)))
  (property "Description" "Resistor, small symbol" (at 45.72 82.55 0) (effects (font (size 1.27 1.27)) (hide yes)))
  (pin "1")
  (pin "2")))
